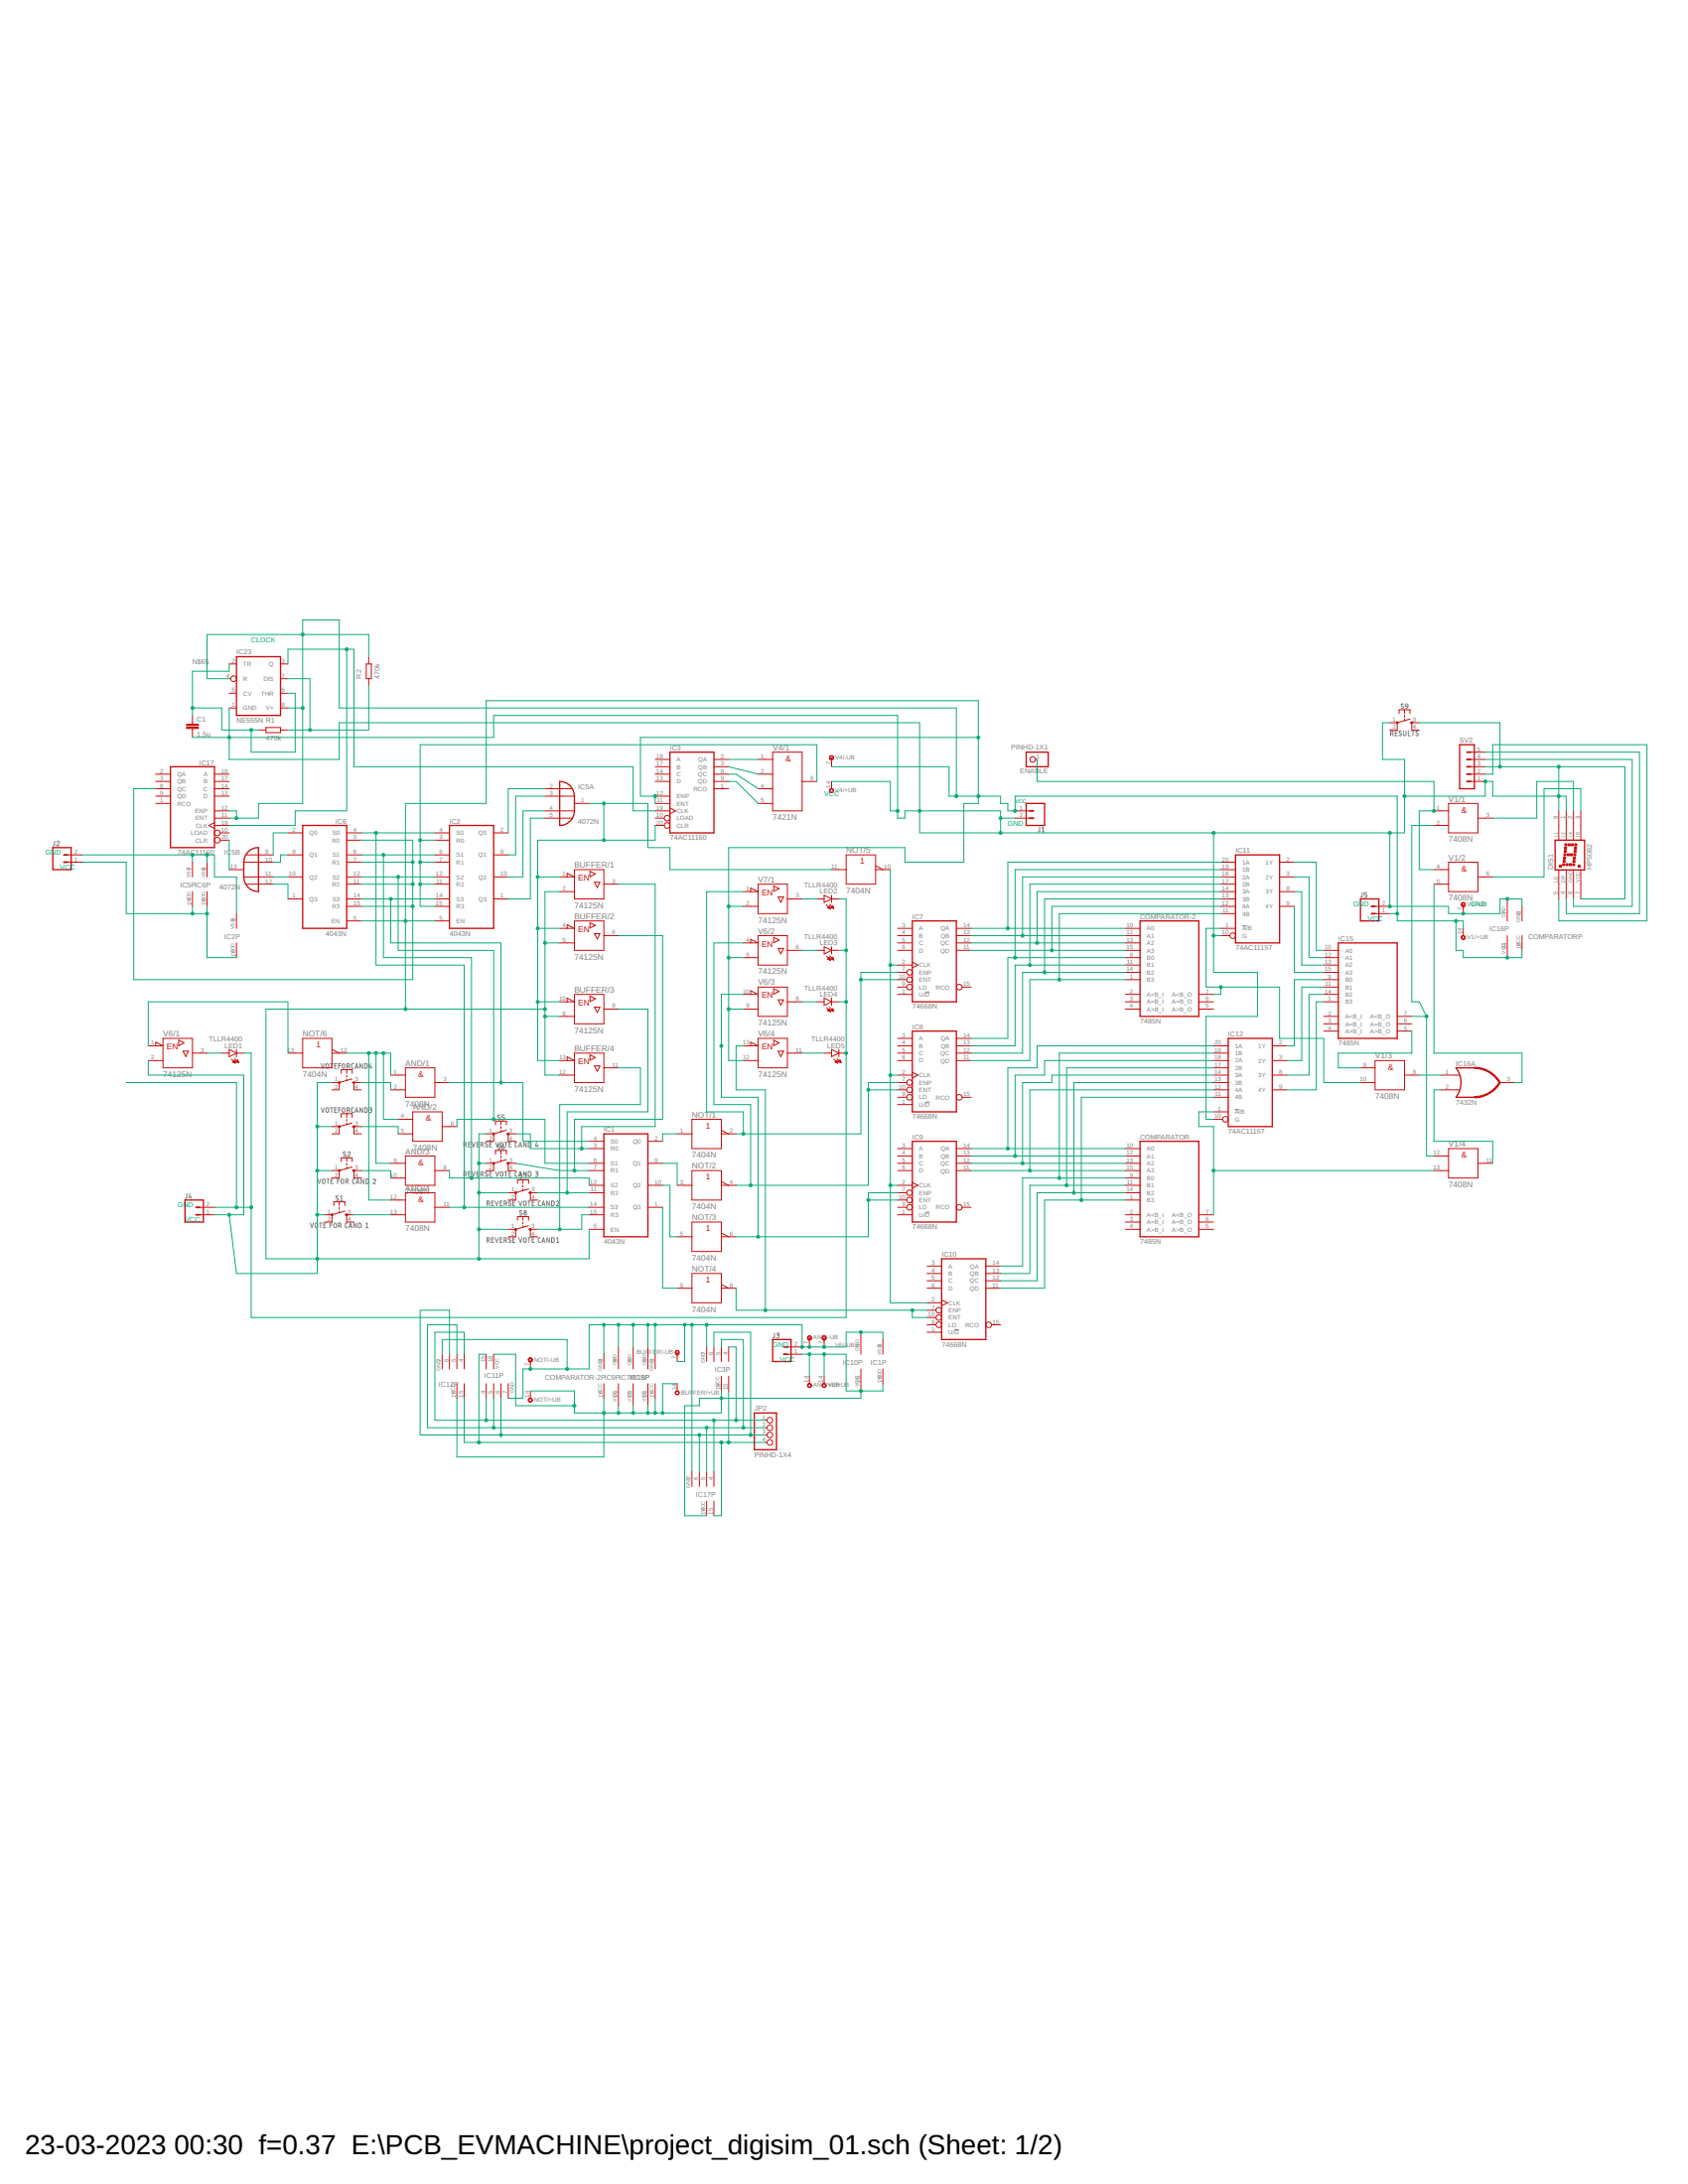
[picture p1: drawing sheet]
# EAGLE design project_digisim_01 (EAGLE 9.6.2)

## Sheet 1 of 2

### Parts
AND  7408N  [DIL14]
BUFFER  74125N  [DIL14]
C1  1.5u  C2,5-3  [C2.5-3]
COMPARATOR  7485N  [DIL16]
COMPARATOR-2  7485N  [DIL16]
DIS1  HP5082  [HP5082]
ENABLE  PINHD-1X1  [1X01]
IC1  4043N  [DIL16]
IC2  4043N  [DIL16]
IC3  74AC11160  [DIL20]
IC5  4072N  [DIL14]
IC6  4043N  [DIL16]
IC7  74668N  [DIL16]
IC8  74668N  [DIL16]
IC9  74668N  [DIL16]
IC10  74668N  [DIL16]
IC11  74AC11157  [DIL20]
IC12  74AC11157  [DIL20]
IC15  7485N  [DIL16]
IC16  7432N  [DIL14]
IC17  74AC11160  [DIL20]
IC23  NE555N  [DIL08]
J1  CONN_02LOCK  [1X02_LOCK]
J2  CONN_02LOCK  [1X02_LOCK]
J3  CONN_02LOCK  [1X02_LOCK]
J4  CONN_02LOCK  [1X02_LOCK]
J5  CONN_02LOCK  [1X02_LOCK]
JP2  PINHD-1X4  [1X04]
LED1  TLLR4400  [LED3MM]
LED2  TLLR4400  [LED3MM]
LED3  TLLR4400  [LED3MM]
LED4  TLLR4400  [LED3MM]
LED5  TLLR4400  [LED3MM]
NOT  7404N  [DIL14]
R1  470k  R  (no package)
R2  470k  R  (no package)
S1  VOTE FOR CAND 1  MOMENTARY-SWITCH-SPST-2-SMD-4.6X2.8MM  [TACTILE_SWITCH_SMD_4.6X2.8MM]
S2  VOTE FOR CAND 2  MOMENTARY-SWITCH-SPST-2-SMD-4.6X2.8MM  [TACTILE_SWITCH_SMD_4.6X2.8MM]
S5  REVERSE VOTE CAND 4  MOMENTARY-SWITCH-SPST-2-SMD-4.6X2.8MM  [TACTILE_SWITCH_SMD_4.6X2.8MM]
S6  REVERSE VOTE CAND 3  MOMENTARY-SWITCH-SPST-2-SMD-4.6X2.8MM  [TACTILE_SWITCH_SMD_4.6X2.8MM]
S7  REVERSE VOTE CAND2  MOMENTARY-SWITCH-SPST-2-SMD-4.6X2.8MM  [TACTILE_SWITCH_SMD_4.6X2.8MM]
S8  REVERSE VOTE CAND1  MOMENTARY-SWITCH-SPST-2-SMD-4.6X2.8MM  [TACTILE_SWITCH_SMD_4.6X2.8MM]
S9  RESULTS  MOMENTARY-SWITCH-SPST-2-SMD-4.6X2.8MM  [TACTILE_SWITCH_SMD_4.6X2.8MM]
SV2  MA05-1  [MA05-1]
V1  7408N  [DIL14]
V4  7421N  [DIL14]
V6  74125N  [DIL14]
V7  74125N  [DIL14]
VOTEFORCAND3  MOMENTARY-SWITCH-SPST-2-SMD-4.6X2.8MM  [TACTILE_SWITCH_SMD_4.6X2.8MM]
VOTEFORCAND4  MOMENTARY-SWITCH-SPST-2-SMD-4.6X2.8MM  [TACTILE_SWITCH_SMD_4.6X2.8MM]

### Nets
N$1: AND.3(/1:Y) IC1.4(S0) IC2.14(S3) IC6.14(S3)
N$2: IC10.7(ENP) IC10.10(ENT) NOT.8(/4:Y) V6.13(/4:!G)
N$3: IC2.2(Q0) IC5.2(A:I0)
N$4: AND.8(/3:Y) IC1.12(S2) IC2.6(S1) IC6.6(S1)
N$5: DIS1.3(I8) V1.6(/2:Y)
N$6: BUFFER.3(/1:Y) IC1.3(R0) S5.3
N$7: BUFFER.6(/2:Y) IC1.7(R1) S6.3
N$8: BUFFER.11(/4:Y) IC1.15(R3) S8.3
N$9: IC1.2(Q0) NOT.1(/1:A)
N$10: IC1.9(Q1) NOT.3(/2:A)
N$11: NOT.13(/6:A) V6.1(/1:!G)
N$12: IC1.10(Q2) NOT.5(/3:A)
N$13: LED2.A V7.3(/1:Y)
N$14: IC1.1(Q3) NOT.9(/4:A)
N$15: LED3.A V6.6(/2:Y)
N$16: IC7.7(ENP) IC7.10(ENT) NOT.2(/1:Y) V7.1(/1:!G)
N$17: IC16.1(A:I0) V1.8(/3:Y)
N$18: IC2.8(VSS) IC5.7(P:VSS) IC6.8(VSS) J2.2
N$19: COMPARATOR-2.10(A0) IC7.14(QA) IC11.20(1A)
N$20: COMPARATOR-2.12(A1) IC7.13(QB) IC11.18(2A)
N$21: LED4.A V6.8(/3:Y)
N$22: COMPARATOR-2.13(A2) IC7.12(QC) IC11.14(3A)
N$23: COMPARATOR-2.15(A3) IC7.11(QD) IC11.12(4A)
N$24: COMPARATOR-2.9(B0) IC8.14(QA) IC11.19(1B)
N$25: COMPARATOR-2.11(B1) IC8.13(QB) IC11.17(2B)
N$26: COMPARATOR-2.14(B2) IC8.12(QC) IC11.13(3B)
N$27: COMPARATOR-2.1(B3) IC8.11(QD) IC11.11(4B)
N$28: COMPARATOR.10(A0) IC9.14(QA) IC12.20(1A)
N$29: COMPARATOR.12(A1) IC9.13(QB) IC12.18(2A)
N$30: COMPARATOR.13(A2) IC9.12(QC) IC12.14(3A)
N$31: COMPARATOR.15(A3) IC9.11(QD) IC12.12(4A)
N$32: COMPARATOR.9(B0) IC10.14(QA) IC12.19(1B)
N$33: COMPARATOR.11(B1) IC10.13(QB) IC12.17(2B)
N$34: COMPARATOR.14(B2) IC10.12(QC) IC12.13(3B)
N$35: COMPARATOR.1(B3) IC10.11(QD) IC12.11(4B)
N$36: IC11.2(1Y) IC15.10(A0)
N$37: IC11.3(2Y) IC15.12(A1)
N$38: IC11.8(3Y) IC15.13(A2)
N$39: IC11.9(4Y) IC15.15(A3)
N$40: IC12.2(1Y) IC15.9(B0)
N$41: IC12.3(2Y) IC15.11(B1)
N$42: IC12.8(3Y) IC15.14(B2)
N$43: IC12.9(4Y) IC15.1(B3)
N$44: COMPARATOR-2.7(A<B_O) IC11.1(!A!/B) V1.10(/3:B)
N$45: COMPARATOR.7(A<B_O) IC12.1(!A!/B) V1.13(/4:B)
N$46: AND.11(/4:Y) IC1.14(S3) IC2.4(S0) IC6.4(S0)
N$47: IC15.5(A>B_O) V1.9(/3:A)
N$48: ENABLE.1 V1.1(/1:A) V1.4(/2:A)
N$49: IC2.16(VDD) IC5.14(P:VDD) IC6.16(VDD) J2.1
N$50: IC16.2(A:I1) V1.11(/4:Y)
N$51: IC3.19(CLK) IC17.19(CLK) IC23.3(Q)
N$52: IC2.9(Q1) IC5.3(A:I1)
N$53: IC2.10(Q2) IC5.4(A:I2)
N$54: IC2.1(Q3) IC5.5(A:I3)
N$55: BUFFER.8(/3:Y) IC1.11(R2) S7.3
N$56: LED5.A V6.11(/4:Y)
N$57: IC16.3(A:O) V1.5(/2:B)
N$58: IC8.7(ENP) IC8.10(ENT) NOT.4(/2:Y) V6.4(/2:!G)
N$59: DIS1.2(I4) V1.3(/1:Y)
N$60: IC7.2(CLK) IC8.2(CLK) IC9.2(CLK) IC10.2(CLK) NOT.10(/5:Y)
N$61: J4.2 LED1.K(C) LED2.K(C) LED3.K(C) LED4.K(C) LED5.K(C)
N$62: IC15.7(A<B_O) V1.2(/1:B) V1.12(/4:A)
N$63: AND.6(/2:Y) IC1.6(S1) IC2.12(S2) IC6.12(S2)
N$64: LED1.A V6.3(/1:Y)
N$65: C1.1 IC23.2(TR) IC23.6(THR) R1.1
N$66: AND.2(/1:B) VOTEFORCAND4.3
N$67: AND.5(/2:B) VOTEFORCAND3.3
N$68: AND.10(/3:B) S2.3
N$69: AND.13(/4:B) S1.3
N$70: AND.1(/1:A) AND.4(/2:A) AND.9(/3:A) AND.12(/4:A) NOT.12(/6:Y)
N$71: IC3.2(QA) V4.1(/1:A)
N$72: IC3.3(QB) V4.2(/1:B)
N$73: IC3.8(QC) V4.4(/1:C)
N$74: IC3.9(QD) V4.5(/1:D)
N$75: IC2.3(R0) IC2.7(R1) IC2.11(R2) IC2.15(R3) V4.6(/1:Y)
N$76: IC23.7(DIS) R1.2 R2.1
N$77: IC5.13(B:O) IC17.20(CLR)
N$78: IC5.9(B:I0) IC6.2(Q0)
N$79: IC5.10(B:I1) IC6.9(Q1)
N$80: IC5.11(B:I2) IC6.10(Q2)
N$81: IC5.12(B:I3) IC6.1(Q3)
N$82: IC6.3(R0) IC6.7(R1) IC6.11(R2) IC6.15(R3) IC17.8(QC)
N$83: BUFFER.2(/1:A) BUFFER.5(/2:A) BUFFER.9(/3:A) BUFFER.12(/4:A) COMPARATOR.16(VCC) IC1.5(EN) IC2.5(EN) IC3.11(ENT) IC3.12(ENP) IC6.5(EN) IC16.14(P:VCC) IC17.11(ENT) IC17.12(ENP) IC23.4(R) IC23.8(V+) J1.1 J4.1 J5.1 R2.2 S1.1 S2.1 S5.1 S6.1 S7.1 S8.1 V1.14(/+UB:+UB) V4.7(/-UB:-UB) V6.2(/1:A) V6.5(/2:A) V6.9(/3:A) V6.12(/4:A) V7.2(/1:A) VOTEFORCAND3.1 VOTEFORCAND4.1
N$84: IC9.7(ENP) IC9.10(ENT) NOT.6(/3:Y) V6.10(/3:!G)
N$85: C1.2 COMPARATOR.8(GND) DIS1.1(I2) DIS1.7(VCC) DIS1.8(I1) IC11.10(G) IC12.10(G) IC16.7(P:GND) IC23.1(GND) J1.2 J5.2 S9.1 S9.3 SV2.1 SV2.3 V1.7(/-UB:-UB) V4.14(/+UB:+UB)
N$86: DIS1.6(GND) SV2.4
N$87: DIS1.4(DP) SV2.5
N$88: BUFFER.1(/1:!G) BUFFER.4(/2:!G) BUFFER.10(/3:!G) BUFFER.13(/4:!G) IC3.20(CLR) IC5.1(A:O) NOT.11(/5:A)
N$89: DIS1.5(LE) SV2.2
N$90: AND.7(/-UB:-UB) BUFFER.7(/-UB:-UB) COMPARATOR-2.8(GND) IC1.8(VSS) IC3.7(GND) IC7.8(GND) IC8.8(GND) IC9.8(GND) IC10.8(GND) IC11.7(GND) IC12.7(GND) IC15.8(GND) IC17.7(GND) J3.2 NOT.7(/-UB:-UB) V6.7(/-UB:-UB)
N$91: AND.14(/+UB:+UB) BUFFER.14(/+UB:+UB) COMPARATOR-2.16(VCC) IC1.16(VDD) IC3.16(VCC) IC7.16(VCC) IC8.16(VCC) IC9.16(VCC) IC10.16(VCC) IC11.16(VCC) IC12.16(VCC) IC15.16(VCC) IC17.16(VCC) J3.1 NOT.14(/+UB:+UB) V6.14(/+UB:+UB)
N$92: IC3.4(GND) IC11.4(GND) IC12.4(GND) IC17.4(GND) JP2.1
N$93: IC3.5(GND) IC11.5(GND) IC12.5(GND) IC17.5(GND) JP2.2
N$95: IC3.15(VCC) IC11.15(VCC) IC12.15(VCC) IC17.15(VCC) JP2.4
N$99: IC3.6(GND) IC11.6(GND) IC12.6(GND) IC17.6(GND) JP2.3
Unconnected: COMPARATOR-2.2(A<B_I) COMPARATOR-2.3(A=B_I) COMPARATOR-2.4(A>B_I) COMPARATOR-2.5(A>B_O) COMPARATOR-2.6(A=B_O) COMPARATOR.2(A<B_I) COMPARATOR.3(A=B_I) COMPARATOR.4(A>B_I) COMPARATOR.5(A>B_O) COMPARATOR.6(A=B_O) IC3.1(RCO) IC3.10(LOAD) IC3.13(D) IC3.14(C) IC3.17(B) IC3.18(A) IC7.1(U/!D) IC7.3(A) IC7.4(B) IC7.5(C) IC7.6(D) IC7.9(LD) IC7.15(RCO) IC8.1(U/!D) IC8.3(A) IC8.4(B) IC8.5(C) IC8.6(D) IC8.9(LD) IC8.15(RCO) IC9.1(U/!D) IC9.3(A) IC9.4(B) IC9.5(C) IC9.6(D) IC9.9(LD) IC9.15(RCO) IC10.1(U/!D) IC10.3(A) IC10.4(B) IC10.5(C) IC10.6(D) IC10.9(LD) IC10.15(RCO) IC15.2(A<B_I) IC15.3(A=B_I) IC15.4(A>B_I) IC15.6(A=B_O) IC16.4(B:I0) IC16.5(B:I1) IC16.6(B:O) IC16.8(C:O) IC16.9(C:I0) IC16.10(C:I1) IC16.11(D:O) IC16.12(D:I0) IC16.13(D:I1) IC17.1(RCO) IC17.2(QA) IC17.3(QB) IC17.9(QD) IC17.10(LOAD) IC17.13(D) IC17.14(C) IC17.17(B) IC17.18(A) IC23.5(CV) S1.2 S1.4 S2.2 S2.4 S5.2 S5.4 S6.2 S6.4 S7.2 S7.4 S8.2 S8.4 S9.2 S9.4 V4.8(/2:Y) V4.9(/2:A) V4.10(/2:B) V4.12(/2:C) V4.13(/2:D) V7.4(/2:!G) V7.5(/2:A) V7.6(/2:Y) V7.8(/3:Y) V7.9(/3:A) V7.10(/3:!G) V7.11(/4:Y) V7.12(/4:A) V7.13(/4:!G) VOTEFORCAND3.2 VOTEFORCAND3.4 VOTEFORCAND4.2 VOTEFORCAND4.4

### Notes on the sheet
- CLOCK
- VCC
- vcc
- GND
- GND
- VCC
- GND | GND
- VCC
- GND
- VCC
- GND
- VCC

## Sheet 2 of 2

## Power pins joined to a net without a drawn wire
+UB: V7.14(/+UB:+UB)
-UB: V7.7(/-UB:-UB)

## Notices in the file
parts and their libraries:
SparkFun-Switches: Licensing: Creative Commons ShareAlike 4.0 International - https://creativecommons.org/licenses/by-sa/4.0
